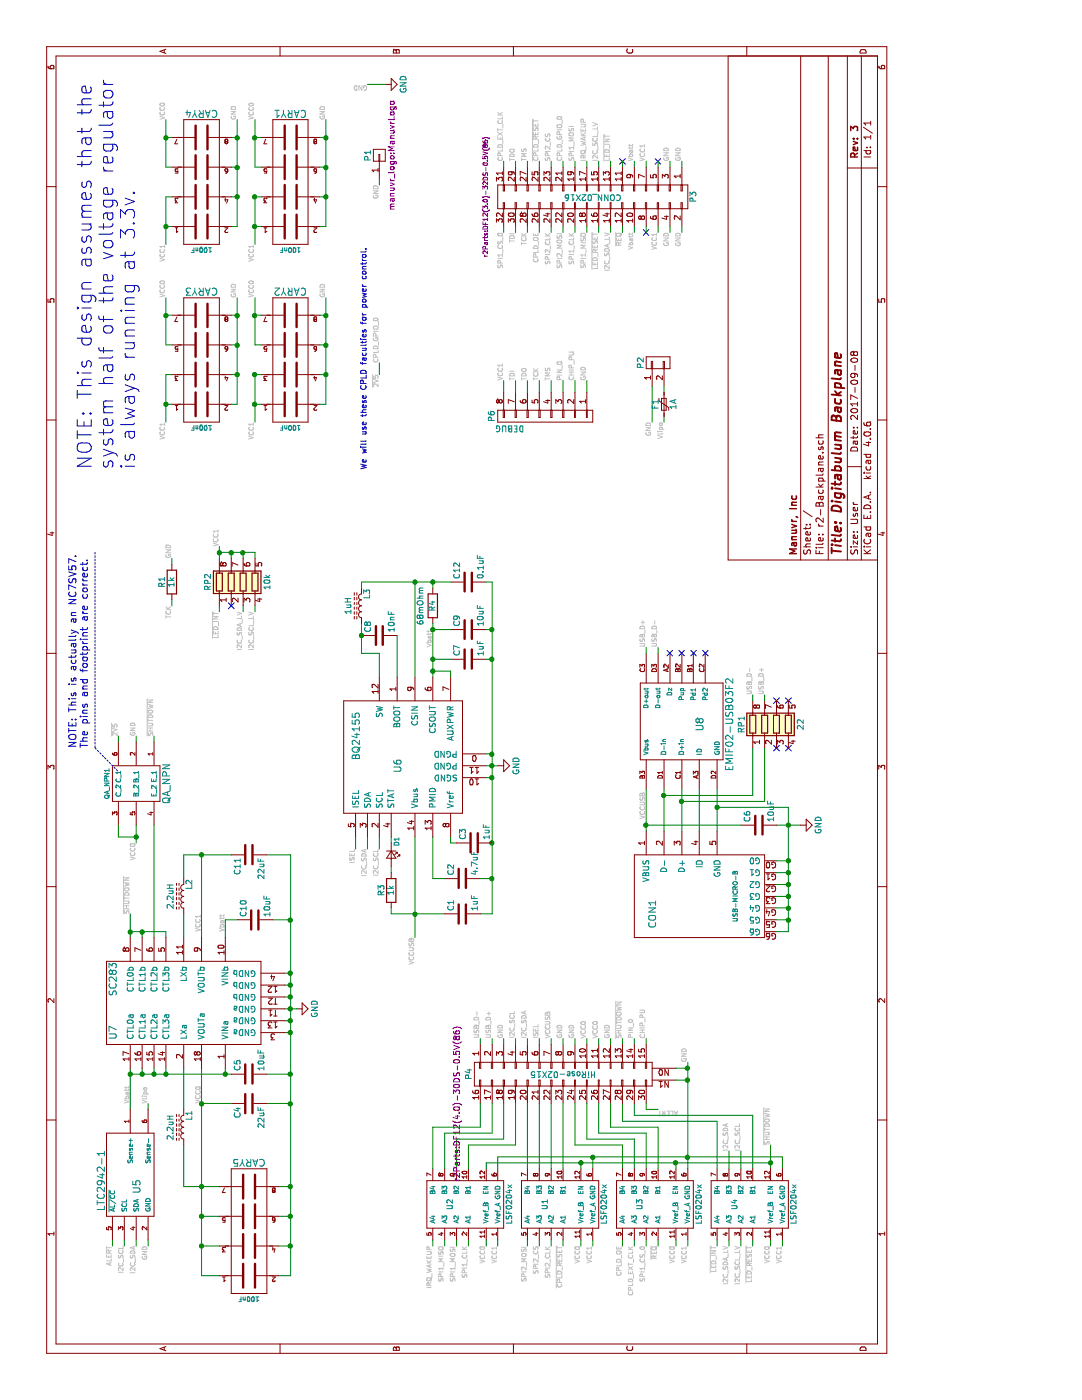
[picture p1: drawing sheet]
EESchema Schematic File Version 2
LIBS:power
LIBS:device
LIBS:transistors
LIBS:conn
LIBS:linear
LIBS:regul
LIBS:74xx
LIBS:cmos4000
LIBS:adc-dac
LIBS:memory
LIBS:xilinx
LIBS:microcontrollers
LIBS:dsp
LIBS:microchip
LIBS:analog_switches
LIBS:motorola
LIBS:texas
LIBS:intel
LIBS:audio
LIBS:interface
LIBS:digital-audio
LIBS:philips
LIBS:display
LIBS:cypress
LIBS:siliconi
LIBS:opto
LIBS:atmel
LIBS:contrib
LIBS:valves
LIBS:IansParts
LIBS:r2-Backplane-cache
EELAYER 25 0
EELAYER END
$Descr User 11811 7874
encoding utf-8
Sheet 1 1
Title "Digitabulum Backplane"
Date "2017-09-08"
Rev "3"
Comp "Manuvr, Inc"
Comment1 ""
Comment2 ""
Comment3 ""
Comment4 ""
$EndDescr
$Comp
L CONN_01X01 P1
U 1 1
P 10500 3200
F 0 "P1" H 10500 3300 50  0000 C CNN
F 1 "CONN_01X01" V 10600 3200 50  0001 C CNN
F 2 "manuvr_logo:ManuvrLogo" H 10500 3100 50  0000 C CNN
F 3 "" H 10500 3200 50  0000 C CNN
	1    10500 3200
	1    0    0    -1  
$EndComp
$Comp
L CONN_01X02 P2
U 1 1
P 8750 5550
F 0 "P2" H 8750 5700 50  0000 C CNN
F 1 "CONN_01X02" V 8850 5550 50  0001 C CNN
F 2 "Pin_Headers:Pin_Header_Straight_1x02_Pitch2.54mm" H 8750 5250 50  0001 C CNN
F 3 "" H 8750 5550 50  0000 C CNN
	1    8750 5550
	1    0    0    -1  
$EndComp
Text Label 8250 5500 2    39   ~ 0
GND
$Comp
L USB-MICRO-B CON1
U 1 1
P 4250 5750
F 0 "CON1" H 4400 6000 60  0000 C CNN
F 1 "USB-MICRO-B" H 4250 5300 39  0000 C CNN
F 2 "iansModules:USB_ZX62WRD-B-5PC" H 4250 6200 60  0001 C CNN
F 3 "" H 4250 5750 60  0000 C CNN
F 4 "ZX62WRD-B-5PC" H 4250 5750 60  0001 C CNN "Manu_Number"
F 5 "Hirose Electric Co Ltd" H 4250 5750 60  0001 C CNN "Manu_Name"
F 6 "H12192CT-ND" H 4250 5750 60  0001 C CNN "Digikey_Number"
	1    4250 5750
	-1   0    0    -1  
$EndComp
$Comp
L C C4
U 1 1
P 2500 2100
F 0 "C4" H 2525 2200 50  0000 L CNN
F 1 "22uF" H 2525 2000 50  0000 L CNN
F 2 "Capacitors_SMD:C_0805" H 2538 1950 50  0001 C CNN
F 3 "" H 2500 2100 50  0000 C CNN
F 4 "GRM21BR60J226ME39L" H 2500 2100 60  0001 C CNN "Manu_Number"
F 5 "Murata Electronics North America" H 2500 2100 60  0001 C CNN "Manu_Name"
F 6 "490-1719-1-ND" H 2500 2100 60  0001 C CNN "Digikey_Number"
	1    2500 2100
	-1   0    0    -1  
$EndComp
$Comp
L C C5
U 1 1
P 2750 2100
F 0 "C5" H 2775 2200 50  0000 L CNN
F 1 "10uF" H 2775 2000 50  0000 L CNN
F 2 "Capacitors_SMD:C_0805" H 2788 1950 50  0001 C CNN
F 3 "" H 2750 2100 50  0000 C CNN
F 4 "GRM219R60J106KE19D" H 2750 2100 60  0001 C CNN "Manu_Number"
F 5 "Murata Electronics North America" H 2750 2100 60  0001 C CNN "Manu_Name"
F 6 "490-3340-1-ND" H 2750 2100 60  0001 C CNN "Digikey_Number"
	1    2750 2100
	1    0    0    -1  
$EndComp
$Comp
L GND #PWR01
U 1 1
P 3300 2500
F 0 "#PWR01" H 3300 2250 50  0001 C CNN
F 1 "GND" H 3300 2350 50  0000 C CNN
F 2 "" H 3300 2500 50  0000 C CNN
F 3 "" H 3300 2500 50  0000 C CNN
	1    3300 2500
	1    0    0    -1  
$EndComp
Text Label 2650 1700 2    39   ~ 0
VCC0
Text Label 3950 1700 0    39   ~ 0
VCC1
$Comp
L GND #PWR02
U 1 1
P 5350 4200
F 0 "#PWR02" H 5350 3950 50  0001 C CNN
F 1 "GND" H 5350 4050 50  0000 C CNN
F 2 "" H 5350 4200 50  0000 C CNN
F 3 "" H 5350 4200 50  0000 C CNN
	1    5350 4200
	1    0    0    -1  
$EndComp
Text Label 4650 3100 2    39   ~ 0
I2C_SDA
Text Label 4650 3200 2    39   ~ 0
I2C_SCL
$Comp
L C C2
U 1 1
P 4400 3900
F 0 "C2" H 4425 4000 50  0000 L CNN
F 1 "4.7uF" H 4425 3800 50  0000 L CNN
F 2 "Capacitors_SMD:C_0805" H 4438 3750 50  0001 C CNN
F 3 "" H 4400 3900 50  0000 C CNN
F 4 "GRM21BR61E475KA12L" H 4400 3900 60  0001 C CNN "Manu_Number"
F 5 "Murata Electronics North America" H 4400 3900 60  0001 C CNN "Manu_Name"
F 6 "490-3335-1-ND" H 4400 3900 60  0001 C CNN "Digikey_Number"
	1    4400 3900
	1    0    0    -1  
$EndComp
$Comp
L C C9
U 1 1
P 6500 3950
F 0 "C9" H 6525 4050 50  0000 L CNN
F 1 "10uF" H 6525 3850 50  0000 L CNN
F 2 "Capacitors_SMD:C_0402_NoSilk" H 6538 3800 50  0001 C CNN
F 3 "" H 6500 3950 50  0000 C CNN
F 4 "490-3340-1-ND" H 6500 3950 60  0001 C CNN "Manu_Number"
F 5 "Murata Electronics North America" H 6500 3950 60  0001 C CNN "Manu_Name"
F 6 "490-3340-1-ND" H 6500 3950 60  0001 C CNN "Digikey_Number"
	1    6500 3950
	1    0    0    -1  
$EndComp
$Comp
L C C7
U 1 1
P 6250 3950
F 0 "C7" H 6275 4050 50  0000 L CNN
F 1 "1uF" H 6275 3850 50  0000 L CNN
F 2 "Capacitors_SMD:C_0402_NoSilk" H 6288 3800 50  0001 C CNN
F 3 "" H 6250 3950 50  0000 C CNN
F 4 "GRM155R60J105KE19D" H 6250 3950 60  0001 C CNN "Manu_Number"
F 5 "Murata Electronics North America" H 6250 3950 60  0001 C CNN "Manu_Name"
F 6 "490-1320-1-ND" H 6250 3950 60  0001 C CNN "Digikey_Number"
	1    6250 3950
	1    0    0    -1  
$EndComp
$Comp
L R R4
U 1 1
P 6700 3650
F 0 "R4" V 6700 3650 50  0000 C CNN
F 1 "68mOhm" V 6800 3650 50  0000 C CNN
F 2 "Resistors_SMD:R_2512" V 6630 3650 50  0001 C CNN
F 3 "" H 6700 3650 50  0000 C CNN
F 4 "CSRN2512FK68L0" V 6700 3650 60  0001 C CNN "Manu_Number"
F 5 "Stackpole Electronics Inc." V 6700 3650 60  0001 C CNN "Manu_Name"
F 6 "CSRN2512FK68L0CT-ND" V 6700 3650 60  0001 C CNN "Digikey_Number"
	1    6700 3650
	0    -1   -1   0   
$EndComp
$Comp
L C C8
U 1 1
P 6450 3200
F 0 "C8" H 6475 3300 50  0000 L CNN
F 1 "10nF" H 6475 3100 50  0000 L CNN
F 2 "Capacitors_SMD:C_0402_NoSilk" H 6488 3050 50  0001 C CNN
F 3 "" H 6450 3200 50  0000 C CNN
F 4 "C0402C103J3RACTU" H 6450 3200 60  0001 C CNN "Manu_Number"
F 5 "Kemet" H 6450 3200 60  0001 C CNN "Manu_Name"
F 6 "399-1279-1-ND" H 6450 3200 60  0001 C CNN "Digikey_Number"
	1    6450 3200
	1    0    0    -1  
$EndComp
$Comp
L C C12
U 1 1
P 6900 3950
F 0 "C12" H 6925 4050 50  0000 L CNN
F 1 "0.1uF" H 6925 3850 50  0000 L CNN
F 2 "Capacitors_SMD:C_0402_NoSilk" H 6938 3800 50  0001 C CNN
F 3 "" H 6900 3950 50  0000 C CNN
F 4 "CL05B104JP5NNNC" H 6900 3950 60  0001 C CNN "Manu_Number"
F 5 "Samsung Electro-Mechanics America, Inc" H 6900 3950 60  0001 C CNN "Manu_Name"
F 6 "1276-1506-1-ND" H 6900 3950 60  0001 C CNN "Digikey_Number"
	1    6900 3950
	1    0    0    -1  
$EndComp
Text Label 3900 3500 2    39   ~ 0
VCCUSB
Text Label 4900 5450 0    39   ~ 0
VCCUSB
Text Label 9850 5550 2    39   ~ 0
VCC1
$Comp
L BQ24155 U6
U 1 1
P 5450 3350
F 0 "U6" H 5350 3350 60  0000 C CNN
F 1 "BQ24155" H 5600 3700 60  0000 C CNN
F 2 "r2Parts:BQ24155" H 5350 3600 60  0001 C CNN
F 3 "" H 5350 3600 60  0001 C CNN
F 4 "BQ24155RGYR" H 5450 3350 60  0001 C CNN "Manu_Number"
F 5 "Texas Instruments" H 5450 3350 60  0001 C CNN "Manu_Name"
F 6 "296-27187-1-ND" H 5450 3350 60  0001 C CNN "Digikey_Number"
	1    5450 3350
	1    0    0    -1  
$EndComp
Text Label 3050 4950 0    39   ~ 0
VCC0
Text Label 3050 4050 0    39   ~ 0
USB_D-
Text Label 3050 4150 0    39   ~ 0
USB_D+
Text Label 1300 1250 2    39   ~ 0
GND
Text Label 1300 1150 2    39   ~ 0
I2C_SDA
Text Label 1300 1050 2    39   ~ 0
I2C_SCL
Text Label 6350 3650 0    39   ~ 0
Vbatt
Text Label 8250 5600 2    39   ~ 0
Vlipo
Text Label 2500 1250 0    39   ~ 0
Vlipo
Text Label 2500 1100 0    39   ~ 0
Vbatt
Text Label 1300 950  2    39   ~ 0
ALERT
Text Label 2450 5550 3    39   ~ 0
ALERT
$Comp
L LED_Small D1
U 1 1
P 4600 3300
F 0 "D1" H 4450 3350 39  0000 L CNN
F 1 "Charge" H 4650 3400 39  0001 L CNN
F 2 "Resistors_SMD:R_0402_NoSilk" V 4600 3300 50  0001 C CNN
F 3 "" V 4600 3300 50  0000 C CNN
F 4 "LNJ347W83RA" H 4600 3300 60  0001 C CNN "Manu_Number"
F 5 "Panasonic Electronic Components" H 4600 3300 60  0001 C CNN "Manu_Name"
F 6 "LNJ347W83RACT-ND" H 4600 3300 60  0001 C CNN "Digikey_Number"
	1    4600 3300
	-1   0    0    1   
$EndComp
Text Label 4650 3000 2    39   ~ 0
ISEL
Text Label 3050 4550 0    39   ~ 0
ISEL
Text Label 5600 1000 0    39   ~ 0
~2V5
Text Label 5600 1300 0    39   ~ 0
~SHUTDOWN
Text Label 10450 5050 0    39   ~ 0
I2C_SCL_LV
Text Label 9850 5350 2    39   ~ 0
Vbatt
Text Label 9850 4550 2    39   ~ 0
CPLD_OE
Text Label 10450 4550 0    39   ~ 0
~CPLD_RESET
Text Label 10450 5350 0    39   ~ 0
Vbatt
Text Label 9850 5150 2    39   ~ 0
I2C_SDA_LV
Text Label 10450 4750 0    39   ~ 0
CPLD_GPIO_0
Text Label 9850 4950 2    39   ~ 0
SPI1_MISO
Text Label 9850 5250 2    39   ~ 0
~REQ
Text Label 9850 4750 2    39   ~ 0
SPI2_MOSI
Text Label 10450 4950 0    39   ~ 0
IRQ_WAKEUP
Text Label 10450 4250 0    39   ~ 0
CPLD_EXT_CLK
Text Label 10450 4850 0    39   ~ 0
SPI1_MOSI
Text Label 9850 4850 2    39   ~ 0
SPI1_CLK
Text Label 9850 4650 2    39   ~ 0
SPI2_CLK
Text Label 10450 4650 0    39   ~ 0
SPI2_CS
Text Label 9850 4250 2    39   ~ 0
SPI1_CS_0
Text Label 10450 5150 0    39   ~ 0
~LED_INT
Text Label 9850 5050 2    39   ~ 0
~LED_RESET
Text Label 10450 5650 0    39   ~ 0
GND
Text Label 10450 5750 0    39   ~ 0
GND
Text Label 9850 5650 2    39   ~ 0
GND
Text Label 9850 5750 2    39   ~ 0
GND
NoConn ~ 10450 5250
$Comp
L CONN_02X16 P3
U 1 1
P 10150 5000
F 0 "P3" H 10150 5850 50  0000 C CNN
F 1 "CONN_02X16" V 10150 5000 50  0000 C CNN
F 2 "r2Parts:DF12(3.0)-32DS-0.5V(86)" H 10150 4100 39  0000 C CNN
F 3 "" H 10150 3900 50  0000 C CNN
F 4 "DF12-32DS-0.5V(86)" H 10150 4150 39  0001 C CNN "Manu_Number"
F 5 "Hirose Electric Co Ltd" H 10150 5000 39  0001 C CNN "Manu_Name"
F 6 "H5205CT-ND" H 10150 5000 39  0001 C CNN "Digikey_Number"
	1    10150 5000
	-1   0    0    1   
$EndComp
NoConn ~ 9850 5450
NoConn ~ 10450 5550
Text Label 8750 3200 0    39   ~ 0
CPLD_GPIO_0
Text Label 1300 4550 2    39   ~ 0
SPI2_CS
Text Label 1300 6050 2    39   ~ 0
~LED_INT
Text Label 3050 4850 0    39   ~ 0
GND
Text Label 1300 5250 2    39   ~ 0
CPLD_OE
Text Label 1300 5550 2    39   ~ 0
~REQ
Text Label 1300 4450 2    39   ~ 0
SPI2_MOSI
Text Label 1300 4650 2    39   ~ 0
SPI2_CLK
Text Label 1300 6350 2    39   ~ 0
~LED_RESET
Text Notes 7850 3100 0    47   ~ 0
We will use these CPLD faculties for power control.
Text Label 10450 5450 0    39   ~ 0
VCC1
Text Label 1300 6250 2    39   ~ 0
I2C_SCL_LV
Text Label 1300 6150 2    39   ~ 0
I2C_SDA_LV
Text Label 2100 6150 0    39   ~ 0
I2C_SDA
Text Label 6650 2050 2    39   ~ 0
I2C_SDA_LV
Text Label 6650 2150 2    39   ~ 0
I2C_SCL_LV
Text Label 1300 6500 2    39   ~ 0
VCC0
Text Label 1300 6600 2    39   ~ 0
VCC1
Text Label 10800 2000 0    39   ~ 0
GND
Text Label 10800 1400 0    39   ~ 0
VCC0
Text Label 10800 2750 0    39   ~ 0
GND
Text Label 10800 2150 0    39   ~ 0
VCC0
$Comp
L LSF0204x U2
U 1 1
P 1650 3800
F 0 "U2" H 1650 3800 47  0000 C CNN
F 1 "LSF0204x" H 1650 4300 47  0000 C CNN
F 2 "r2Parts:R-PUQFN-N12" H 1650 3800 47  0001 C CNN
F 3 "" H 1650 3800 47  0001 C CNN
F 4 "LSF0204RUTR" H 1650 3800 60  0001 C CNN "Manu_Number"
F 5 "Texas Instruments" H 1650 3800 60  0001 C CNN "Manu_Name"
F 6 "296-40404-1-ND" H 1650 3800 60  0001 C CNN "Digikey_Number"
	1    1650 3800
	1    0    0    1   
$EndComp
Text Label 1300 4100 2    39   ~ 0
VCC0
Text Label 1300 4200 2    39   ~ 0
VCC1
Text Label 1300 3850 2    39   ~ 0
SPI1_MOSI
Text Label 1300 3750 2    39   ~ 0
SPI1_MISO
Text Label 1300 3950 2    39   ~ 0
SPI1_CLK
Text Label 1300 5450 2    39   ~ 0
SPI1_CS_0
Text Label 1300 5700 2    39   ~ 0
VCC0
Text Label 1300 5800 2    39   ~ 0
VCC1
Text Label 1300 4750 2    39   ~ 0
~CPLD_RESET
Text Label 1300 3650 2    39   ~ 0
IRQ_WAKEUP
Text Label 1300 5350 2    39   ~ 0
CPLD_EXT_CLK
Text Label 3050 5250 0    39   ~ 0
~SHUTDOWN
Text Label 2100 6250 0    39   ~ 0
I2C_SCL
Text Label 3050 4650 0    39   ~ 0
VCCUSB
$Comp
L EMIF02-USB03F2 U8
U 1 1
P 5500 6000
F 0 "U8" H 5300 6100 60  0000 C CNN
F 1 "EMIF02-USB03F2" H 5300 5850 60  0000 C CNN
F 2 "r2Parts:FCBGA12" H 5300 6700 60  0001 C CNN
F 3 "" H 5500 6000 60  0000 C CNN
F 4 "EMIF02-USB03F2" H 5500 6000 60  0001 C CNN "Manu_Number"
F 5 "STMicroelectronics" H 5500 6000 60  0001 C CNN "Manu_Name"
F 6 "497-13521-1-ND" H 5500 6000 60  0001 C CNN "Digikey_Number"
	1    5500 6000
	-1   0    0    -1  
$EndComp
NoConn ~ 6300 5650
NoConn ~ 6300 5750
NoConn ~ 6300 5950
NoConn ~ 6300 5850
Text Label 6350 5550 0    39   ~ 0
USB_D-
Text Label 6350 5450 0    39   ~ 0
USB_D+
Text Label 5950 6350 0    39   ~ 0
USB_D-
Text Label 5950 6450 0    39   ~ 0
USB_D+
NoConn ~ 5500 6650
NoConn ~ 5500 6550
NoConn ~ 5900 6550
NoConn ~ 5900 6650
Text Label 4100 1100 0    39   ~ 0
~SHUTDOWN
Text Label 9750 2150 2    39   ~ 0
VCC1
Text Label 9750 1400 2    39   ~ 0
VCC1
Text Label 9300 2000 0    39   ~ 0
GND
Text Label 9300 1400 0    39   ~ 0
VCC0
$Comp
L CAPARRAY_4 CARY2
U 1 1
P 8750 2450
F 0 "CARY2" H 8750 1850 60  0000 C CNN
F 1 "100nF" H 8750 3000 39  0000 C CNN
F 2 "r2Parts:CapArray_CKCL44" H 8750 2450 60  0001 C CNN
F 3 "" H 8750 2450 60  0000 C CNN
F 4 "CKCL44X5R0J104M085AA" H 8750 2450 60  0001 C CNN "Manu_Number"
F 5 "TDK Corporation" H 8750 2450 60  0001 C CNN "Manu_Name"
F 6 "445-1838-1-ND" H 8750 2450 60  0001 C CNN "Digikey_Number"
	1    8750 2450
	0    -1   1    0   
$EndComp
Text Label 9300 2750 0    39   ~ 0
GND
Text Label 9300 2150 0    39   ~ 0
VCC0
Text Label 8250 2150 2    39   ~ 0
VCC1
Text Label 8250 1400 2    39   ~ 0
VCC1
Text Label 1300 4900 2    39   ~ 0
VCC0
Text Label 1300 5000 2    39   ~ 0
VCC1
Text Label 3950 1900 0    39   ~ 0
Vbatt
Text Label 11100 3100 1    39   ~ 0
GND
$Comp
L GND #PWR03
U 1 1
P 11100 3250
F 0 "#PWR03" H 11100 3000 50  0001 C CNN
F 1 "GND" H 11100 3100 50  0000 C CNN
F 2 "" H 11100 3250 50  0000 C CNN
F 3 "" H 11100 3250 50  0000 C CNN
	1    11100 3250
	1    0    0    -1  
$EndComp
Wire Wire Line
	8250 5500 8550 5500
Wire Wire Line
	8250 5600 8300 5600
Wire Wire Line
	3900 1550 4100 1550
Wire Wire Line
	2450 1550 2800 1550
Wire Wire Line
	3900 1700 4600 1700
Wire Wire Line
	3300 2400 3300 2500
Wire Wire Line
	1050 2450 4600 2450
Wire Wire Line
	3100 2400 3100 2450
Connection ~ 3100 2450
Wire Wire Line
	3200 2400 3200 2450
Connection ~ 3200 2450
Wire Wire Line
	3400 2450 3400 2400
Wire Wire Line
	3600 2400 3600 2450
Connection ~ 3600 2450
Wire Wire Line
	3500 2400 3500 2450
Connection ~ 3500 2450
Connection ~ 3300 2450
Connection ~ 3400 2450
Wire Wire Line
	2750 1100 2750 1950
Wire Wire Line
	3900 1900 4050 1900
Wire Wire Line
	2750 2250 2750 2450
Connection ~ 2750 2450
Wire Wire Line
	3300 2450 3300 2450
Wire Wire Line
	3950 1400 3900 1400
Wire Wire Line
	3900 1100 4100 1100
Connection ~ 3950 1200
Connection ~ 3950 1100
Connection ~ 2750 1900
Wire Wire Line
	2750 1400 2800 1400
Wire Wire Line
	2450 1100 2800 1100
Wire Wire Line
	2800 1200 2750 1200
Connection ~ 2750 1200
Wire Wire Line
	2800 1300 2750 1300
Connection ~ 2750 1300
Connection ~ 2750 1100
Wire Wire Line
	1050 2350 1050 2450
Wire Wire Line
	1800 2350 1800 2450
Connection ~ 1800 2450
Wire Wire Line
	1550 2350 1550 2450
Connection ~ 1550 2450
Wire Wire Line
	1300 2350 1300 2450
Connection ~ 1300 2450
Wire Wire Line
	1050 1850 1050 1700
Wire Wire Line
	1800 1550 1800 1850
Connection ~ 1800 1700
Wire Wire Line
	1550 1700 1550 1850
Connection ~ 1550 1700
Wire Wire Line
	1300 1850 1300 1700
Connection ~ 1300 1700
Wire Wire Line
	5250 4150 5250 4100
Wire Wire Line
	5350 4100 5350 4200
Connection ~ 5350 4150
Wire Wire Line
	5450 4150 5450 4100
Wire Wire Line
	3950 6650 5000 6650
Wire Wire Line
	5000 6650 5000 6050
Wire Wire Line
	4800 6050 5150 6050
Wire Wire Line
	4050 6550 4050 6650
Connection ~ 4050 6650
Wire Wire Line
	4150 6550 4150 6650
Connection ~ 4150 6650
Wire Wire Line
	4250 6550 4250 6650
Connection ~ 4250 6650
Wire Wire Line
	4350 6550 4350 6650
Connection ~ 4350 6650
Wire Wire Line
	4450 6550 4450 6650
Connection ~ 4450 6650
Wire Wire Line
	4550 6550 4550 6650
Connection ~ 4550 6650
Wire Wire Line
	4650 3100 4750 3100
Wire Wire Line
	4750 3200 4650 3200
Wire Wire Line
	4750 3800 4700 3800
Wire Wire Line
	4700 3800 4700 3850
Connection ~ 5250 4150
Connection ~ 5450 4150
Wire Wire Line
	6150 3800 6100 3800
Wire Wire Line
	6100 3650 6550 3650
Wire Wire Line
	6100 3200 6300 3200
Wire Wire Line
	6300 3200 6300 3050
Wire Wire Line
	6450 3350 6100 3350
Wire Wire Line
	6100 3500 6900 3500
Connection ~ 6150 3650
Wire Wire Line
	6300 3050 6550 3050
Connection ~ 6450 3050
Connection ~ 6900 3650
Connection ~ 6500 3650
Wire Wire Line
	4400 4150 4400 4050
Connection ~ 4700 4150
Wire Wire Line
	4400 3750 4400 3650
Wire Wire Line
	4400 3650 4750 3650
Wire Wire Line
	4100 4050 4100 4150
Connection ~ 4400 4150
Wire Wire Line
	4100 3300 4100 3750
Wire Wire Line
	3900 3500 4750 3500
Connection ~ 4100 3500
Wire Wire Line
	4750 3000 4650 3000
Wire Wire Line
	8550 5600 8500 5600
Wire Wire Line
	1300 1250 1350 1250
Wire Wire Line
	1300 1050 1350 1050
Wire Wire Line
	1350 1150 1300 1150
Wire Wire Line
	2450 1250 2500 1250
Wire Wire Line
	1350 950  1300 950 
Wire Wire Line
	4700 3300 4750 3300
Wire Wire Line
	4450 3300 4500 3300
Wire Wire Line
	4150 3300 4100 3300
Wire Wire Line
	9850 5450 9900 5450
Wire Wire Line
	9850 5050 9900 5050
Wire Wire Line
	9850 5150 9900 5150
Wire Wire Line
	9850 5250 9900 5250
Wire Wire Line
	9850 5350 9900 5350
Wire Wire Line
	9850 5550 9900 5550
Wire Wire Line
	9850 5650 9900 5650
Wire Wire Line
	9850 5750 9900 5750
Wire Wire Line
	9850 4750 9900 4750
Wire Wire Line
	9850 4250 9900 4250
Wire Wire Line
	9850 4350 9900 4350
Wire Wire Line
	9850 4450 9900 4450
Wire Wire Line
	9850 4550 9900 4550
Wire Wire Line
	9850 4650 9900 4650
Wire Wire Line
	9850 4850 9900 4850
Wire Wire Line
	9850 4950 9900 4950
Wire Wire Line
	10400 5050 10450 5050
Wire Wire Line
	10400 5150 10450 5150
Wire Wire Line
	10400 5250 10450 5250
Wire Wire Line
	10400 5350 10450 5350
Wire Wire Line
	10400 5450 10450 5450
Wire Wire Line
	10400 5550 10450 5550
Wire Wire Line
	10400 5750 10450 5750
Wire Wire Line
	10400 4750 10450 4750
Wire Wire Line
	10400 4250 10450 4250
Wire Wire Line
	10400 4350 10450 4350
Wire Wire Line
	10400 4450 10450 4450
Wire Wire Line
	10400 4550 10450 4550
Wire Wire Line
	10400 4650 10450 4650
Wire Wire Line
	10400 4850 10450 4850
Wire Wire Line
	10400 4950 10450 4950
Wire Wire Line
	10400 5650 10450 5650
Wire Wire Line
	1300 4450 1350 4450
Wire Wire Line
	1300 4550 1350 4550
Wire Wire Line
	1300 4650 1350 4650
Wire Wire Line
	1350 4750 1300 4750
Wire Wire Line
	8650 3200 8750 3200
Wire Wire Line
	1300 6350 1350 6350
Wire Wire Line
	1350 6250 1300 6250
Wire Wire Line
	1300 6600 1350 6600
Wire Wire Line
	1350 6500 1300 6500
Wire Wire Line
	1950 6500 2150 6500
Wire Wire Line
	9900 2000 10800 2000
Wire Wire Line
	9900 2000 9900 1950
Wire Wire Line
	10150 1950 10150 2000
Connection ~ 10150 2000
Wire Wire Line
	10400 1950 10400 2000
Connection ~ 10400 2000
Wire Wire Line
	10650 1950 10650 2000
Connection ~ 10650 2000
Wire Wire Line
	9900 1450 9900 1400
Wire Wire Line
	10650 1450 10650 1400
Connection ~ 10650 1400
Wire Wire Line
	10400 1450 10400 1400
Wire Wire Line
	10150 1400 10150 1450
Wire Wire Line
	9900 2750 10800 2750
Wire Wire Line
	9900 2750 9900 2700
Wire Wire Line
	10150 2700 10150 2750
Connection ~ 10150 2750
Wire Wire Line
	10400 2700 10400 2750
Connection ~ 10400 2750
Wire Wire Line
	10650 2700 10650 2750
Connection ~ 10650 2750
Wire Wire Line
	9900 2200 9900 2150
Wire Wire Line
	10650 2200 10650 2150
Connection ~ 10650 2150
Wire Wire Line
	10400 2200 10400 2150
Wire Wire Line
	10150 2150 10150 2200
Connection ~ 10150 2150
Wire Wire Line
	1950 3650 2300 3650
Wire Wire Line
	2250 3750 1950 3750
Wire Wire Line
	1950 3850 2200 3850
Wire Wire Line
	2150 3950 1950 3950
Wire Wire Line
	1300 4200 1350 4200
Wire Wire Line
	1350 4100 1300 4100
Wire Wire Line
	1300 3950 1350 3950
Wire Wire Line
	1300 3850 1350 3850
Wire Wire Line
	1350 3750 1300 3750
Wire Wire Line
	1350 3650 1300 3650
Wire Wire Line
	1300 5800 1350 5800
Wire Wire Line
	1350 5700 1300 5700
Wire Wire Line
	1300 5250 1350 5250
Wire Wire Line
	1300 5350 1350 5350
Wire Wire Line
	1300 5450 1350 5450
Wire Wire Line
	1300 5550 1350 5550
Wire Wire Line
	1300 6150 1350 6150
Wire Wire Line
	1300 6050 1350 6050
Wire Wire Line
	4800 5450 5150 5450
Wire Wire Line
	4800 5600 5150 5600
Wire Wire Line
	4800 5750 5150 5750
Wire Wire Line
	5150 5900 4800 5900
Connection ~ 5000 6050
Wire Wire Line
	6300 5450 6350 5450
Wire Wire Line
	6350 5550 6300 5550
Wire Wire Line
	6900 3050 6900 3800
Wire Wire Line
	4100 4150 6900 4150
Wire Wire Line
	5050 5750 5050 6450
Connection ~ 5050 5750
Connection ~ 5100 5600
Wire Wire Line
	5900 6350 5950 6350
Wire Wire Line
	5900 6450 5950 6450
Wire Wire Line
	5050 6450 5500 6450
Wire Wire Line
	5500 6350 5100 6350
Wire Wire Line
	5100 6350 5100 5600
Wire Wire Line
	3900 1200 3950 1200
Wire Wire Line
	3900 1300 4850 1300
Wire Wire Line
	3950 1100 3950 1400
Wire Wire Line
	10400 2150 10800 2150
Wire Wire Line
	9750 2150 10150 2150
Connection ~ 9900 2150
Connection ~ 9900 1400
Wire Wire Line
	9750 1400 10150 1400
Wire Wire Line
	10400 1400 10800 1400
Wire Wire Line
	8400 2000 9300 2000
Wire Wire Line
	8400 2000 8400 1950
Wire Wire Line
	8650 1950 8650 2000
Connection ~ 8650 2000
Wire Wire Line
	8900 1950 8900 2000
Connection ~ 8900 2000
Wire Wire Line
	9150 1950 9150 2000
Connection ~ 9150 2000
Wire Wire Line
	8400 1450 8400 1400
Wire Wire Line
	9150 1450 9150 1400
Connection ~ 9150 1400
Wire Wire Line
	8900 1450 8900 1400
Wire Wire Line
	8650 1400 8650 1450
Wire Wire Line
	8400 2750 9300 2750
Wire Wire Line
	8400 2750 8400 2700
Wire Wire Line
	8650 2700 8650 2750
Connection ~ 8650 2750
Wire Wire Line
	8900 2700 8900 2750
Connection ~ 8900 2750
Wire Wire Line
	9150 2700 9150 2750
Connection ~ 9150 2750
Wire Wire Line
	8400 2200 8400 2150
Wire Wire Line
	9150 2200 9150 2150
Connection ~ 9150 2150
Wire Wire Line
	8900 2200 8900 2150
Wire Wire Line
	8650 2150 8650 2200
Connection ~ 8650 2150
Wire Wire Line
	8900 2150 9300 2150
Wire Wire Line
	8250 2150 8650 2150
Connection ~ 8400 2150
Connection ~ 8400 1400
Wire Wire Line
	8250 1400 8650 1400
Wire Wire Line
	8900 1400 9300 1400
Wire Wire Line
	1950 5000 2050 5000
Connection ~ 2050 5000
Wire Wire Line
	2000 4900 1950 4900
Connection ~ 2000 4900
Connection ~ 2050 5800
Connection ~ 2000 5700
Wire Wire Line
	1950 4200 2050 4200
Wire Wire Line
	2050 4200 2050 6600
Wire Wire Line
	1950 4100 2000 4100
Wire Wire Line
	2000 4100 2000 6500
Wire Wire Line
	1300 5000 1350 5000
Wire Wire Line
	1350 4900 1300 4900
Wire Wire Line
	6500 3800 6500 3650
Wire Wire Line
	6150 3800 6150 3650
Wire Wire Line
	6250 3800 6250 3650
Connection ~ 6250 3650
Wire Wire Line
	6500 4150 6500 4100
Wire Wire Line
	6250 4100 6250 4150
Connection ~ 6250 4150
Wire Wire Line
	2150 1550 1800 1550
Connection ~ 2750 1400
Wire Wire Line
	2750 1900 2800 1900
Wire Wire Line
	4850 6550 4850 6750
Connection ~ 4850 6650
Wire Wire Line
	4850 6250 4850 5450
Connection ~ 4850 5450
Wire Wire Line
	4400 1550 4600 1550
Wire Wire Line
	4600 2450 4600 2250
Wire Wire Line
	4600 1550 4600 1950
Connection ~ 4600 1700
Wire Wire Line
	4050 1900 4050 2000
Wire Wire Line
	4050 2300 4050 2450
Connection ~ 4050 2450
Wire Wire Line
	2500 2250 2500 2450
Connection ~ 2500 2450
Wire Wire Line
	2500 1700 2500 1950
Connection ~ 2500 1700
Wire Wire Line
	1050 1700 2800 1700
Wire Wire Line
	11100 3100 11100 3250
$Comp
L GND #PWR04
U 1 1
P 4850 6750
F 0 "#PWR04" H 4850 6500 50  0001 C CNN
F 1 "GND" H 4850 6600 50  0000 C CNN
F 2 "" H 4850 6750 50  0000 C CNN
F 3 "" H 4850 6750 50  0000 C CNN
	1    4850 6750
	1    0    0    -1  
$EndComp
Wire Wire Line
	3950 6550 3950 6650
Wire Wire Line
	8500 4250 8600 4250
Wire Wire Line
	8500 4550 8600 4550
Wire Wire Line
	8500 4650 8600 4650
Wire Wire Line
	8500 4750 8600 4750
Wire Wire Line
	8500 4850 8600 4850
Wire Wire Line
	8500 4950 8600 4950
Text Label 8600 4950 0    39   ~ 0
GND
Text Label 8600 4250 0    39   ~ 0
VCC1
Text Label 8600 4350 0    39   ~ 0
TDI
Text Label 8600 4450 0    39   ~ 0
TDO
Text Label 8600 4550 0    39   ~ 0
TCK
Text Label 9850 4450 2    39   ~ 0
TCK
Text Label 10450 4450 0    39   ~ 0
TMS
Text Label 9850 4350 2    39   ~ 0
TDI
Text Label 10450 4350 0    39   ~ 0
TDO
Text Label 2850 5800 0    39   ~ 0
GND
Text Label 2150 6500 0    39   ~ 0
~SHUTDOWN
Connection ~ 2000 6500
Wire Wire Line
	1950 5700 2000 5700
Wire Wire Line
	1950 5800 2850 5800
Wire Wire Line
	2500 5250 2350 5250
Wire Wire Line
	2350 5250 2350 6050
Wire Wire Line
	2400 6350 2400 5350
Wire Wire Line
	2400 5350 2500 5350
$Comp
L QA_NPN QA_NPN1
U 1 1
P 5200 1150
F 0 "QA_NPN1" H 5200 1400 39  0000 C CNN
F 1 "QA_NPN" H 5200 900 60  0000 C CNN
F 2 "TO_SOT_Packages_SMD:SOT-363_SC-70-6_Handsoldering" H 4200 600 60  0001 C CNN
F 3 "" H 5250 1150 60  0000 C CNN
F 4 "NC7SV57P6X" H 5200 1150 60  0001 C CNN "Manu_Number"
F 5 "Fairchild Semiconductor" H 5200 1150 60  0001 C CNN "Manu_Name"
F 6 "NC7SV57P6XCT-ND" H 5200 1150 60  0001 C CNN "Digikey_Number"
	1    5200 1150
	-1   0    0    -1  
$EndComp
Text Label 4700 1150 2    39   ~ 0
VCC0
Wire Wire Line
	4700 1150 4850 1150
Wire Wire Line
	5550 1300 5600 1300
Connection ~ 4750 1150
Wire Wire Line
	4750 1000 4850 1000
Wire Wire Line
	5550 1000 5600 1000
Text Label 5600 1150 0    39   ~ 0
GND
Wire Wire Line
	5600 1150 5550 1150
Text Label 8650 3200 2    39   ~ 0
~2V5
$Comp
L SC283 U7
U 1 1
P 3350 1550
F 0 "U7" H 3100 2150 60  0000 C CNN
F 1 "SC283" H 3550 2150 60  0000 C CNN
F 2 "r2Parts:MLPQ-W18 (2mmx3mm)" H 3350 2250 60  0001 C CNN
F 3 "" H 3350 2250 60  0001 C CNN
F 4 "SC283WLTRT" H 3350 1550 60  0001 C CNN "Manu_Number"
F 5 "Semtech Corporation" H 3350 1550 60  0001 C CNN "Manu_Name"
F 6 "SC283WLCT-ND" H 3350 1550 60  0001 C CNN "Digikey_Number"
	1    3350 1550
	1    0    0    -1  
$EndComp
Text Label 3050 4450 0    39   ~ 0
I2C_SDA
Text Label 3050 4350 0    39   ~ 0
I2C_SCL
Wire Wire Line
	3000 5450 3050 5450
Wire Wire Line
	3000 5350 3050 5350
Wire Wire Line
	3000 4650 3050 4650
Wire Wire Line
	3000 4150 3050 4150
Wire Wire Line
	3000 4050 3050 4050
Wire Wire Line
	3000 5250 3050 5250
Wire Wire Line
	3000 4950 3050 4950
Wire Wire Line
	3000 4550 3050 4550
Text Label 3050 5450 0    39   ~ 0
CHIP_PU
Text Label 3050 5350 0    39   ~ 0
PIN_0
$Comp
L CONN_01X08 P6
U 1 1
P 8300 4600
F 0 "P6" H 8300 4150 50  0000 C CNN
F 1 "DEBUG" V 8400 4300 50  0000 C CNN
F 2 "Pin_Headers:Pin_Header_Straight_1x08_Pitch1.27mm" H 7450 5100 50  0001 C CNN
F 3 "" H 8300 4600 50  0000 C CNN
	1    8300 4600
	-1   0    0    1   
$EndComp
Wire Wire Line
	8500 4350 8600 4350
Wire Wire Line
	8500 4450 8600 4450
Text Label 8600 4850 0    39   ~ 0
CHIP_PU
Text Label 8600 4750 0    39   ~ 0
PIN_0
$Comp
L CAPARRAY_4 CARY3
U 1 1
P 8750 1700
F 0 "CARY3" H 8750 1100 60  0000 C CNN
F 1 "100nF" H 8750 2250 39  0000 C CNN
F 2 "r2Parts:CapArray_CKCL44" H 8750 1700 60  0001 C CNN
F 3 "" H 8750 1700 60  0000 C CNN
F 4 "CKCL44X5R0J104M085AA" H 8750 1700 60  0001 C CNN "Manu_Number"
F 5 "TDK Corporation" H 8750 1700 60  0001 C CNN "Manu_Name"
F 6 "445-1838-1-ND" H 8750 1700 60  0001 C CNN "Digikey_Number"
	1    8750 1700
	0    -1   1    0   
$EndComp
$Comp
L CAPARRAY_4 CARY4
U 1 1
P 10250 1700
F 0 "CARY4" H 10250 1100 60  0000 C CNN
F 1 "100nF" H 10250 2250 39  0000 C CNN
F 2 "r2Parts:CapArray_CKCL44" H 10250 1700 60  0001 C CNN
F 3 "" H 10250 1700 60  0000 C CNN
F 4 "CKCL44X5R0J104M085AA" H 10250 1700 60  0001 C CNN "Manu_Number"
F 5 "TDK Corporation" H 10250 1700 60  0001 C CNN "Manu_Name"
F 6 "445-1838-1-ND" H 10250 1700 60  0001 C CNN "Digikey_Number"
	1    10250 1700
	0    -1   1    0   
$EndComp
$Comp
L CAPARRAY_4 CARY1
U 1 1
P 10250 2450
F 0 "CARY1" H 10250 1850 60  0000 C CNN
F 1 "100nF" H 10250 3000 39  0000 C CNN
F 2 "r2Parts:CapArray_CKCL44" H 10250 2450 60  0001 C CNN
F 3 "" H 10250 2450 60  0000 C CNN
F 4 "CKCL44X5R0J104M085AA" H 10250 2450 60  0001 C CNN "Manu_Number"
F 5 "TDK Corporation" H 10250 2450 60  0001 C CNN "Manu_Name"
F 6 "445-1838-1-ND" H 10250 2450 60  0001 C CNN "Digikey_Number"
	1    10250 2450
	0    -1   1    0   
$EndComp
$Comp
L CAPARRAY_4 CARY5
U 1 1
P 1400 2100
F 0 "CARY5" H 1400 1500 60  0000 C CNN
F 1 "100nF" H 1400 2650 39  0000 C CNN
F 2 "r2Parts:CapArray_CKCL44" H 1400 2100 60  0001 C CNN
F 3 "" H 1400 2100 60  0000 C CNN
F 4 "CKCL44X5R0J104M085AA" H 1400 2100 60  0001 C CNN "Manu_Number"
F 5 "TDK Corporation" H 1400 2100 60  0001 C CNN "Manu_Name"
F 6 "445-1838-1-ND" H 1400 2100 60  0001 C CNN "Digikey_Number"
	1    1400 2100
	0    -1   1    0   
$EndComp
$Comp
L HiRose-02X15 P4
U 1 1
P 2750 4750
F 0 "P4" H 2750 5550 50  0000 C CNN
F 1 "HiRose-02X15" V 2750 4750 50  0000 C CNN
F 2 "r2Parts:DF12(4.0)-30DS-0.5V(86)" H 3000 5650 50  0000 C CNN
F 3 "" H 2750 3600 50  0000 C CNN
F 4 "DF12(4.0)-30DP-0.5V(86)" H 2750 4750 60  0001 C CNN "Manu_Number"
F 5 "Hirose Electric Co Ltd" H 2750 4750 60  0001 C CNN "Manu_Name"
F 6 "H5238CT-ND" H 2750 4750 60  0001 C CNN "Digikey_Num"
	1    2750 4750
	-1   0    0    -1  
$EndComp
Wire Wire Line
	3050 4450 3000 4450
Wire Wire Line
	3000 4250 3050 4250
Wire Wire Line
	3050 4350 3000 4350
Wire Wire Line
	3000 5150 3050 5150
Wire Wire Line
	3050 5050 3000 5050
Wire Wire Line
	3050 4850 3000 4850
Wire Wire Line
	3050 4750 3000 4750
Text Label 3050 4750 0    39   ~ 0
GND
Text Label 3050 5050 0    39   ~ 0
VCC0
Text Label 6650 1850 2    39   ~ 0
~LED_INT
Wire Wire Line
	2500 5150 2300 5150
Wire Wire Line
	2150 4850 2500 4850
Wire Wire Line
	2500 4950 2200 4950
Wire Wire Line
	2250 5050 2500 5050
Wire Wire Line
	1950 6250 2100 6250
Wire Wire Line
	1950 6350 2400 6350
Wire Wire Line
	2100 6150 1950 6150
Wire Wire Line
	2350 6050 1950 6050
Wire Wire Line
	1950 4450 2500 4450
Wire Wire Line
	1950 4550 2500 4550
Wire Wire Line
	1950 4650 2500 4650
Wire Wire Line
	1950 4750 2500 4750
Wire Wire Line
	1950 5550 2300 5550
Wire Wire Line
	2300 5550 2300 5150
Wire Wire Line
	1950 5450 2250 5450
Wire Wire Line
	2250 5450 2250 5050
Wire Wire Line
	1950 5350 2200 5350
Wire Wire Line
	2200 5350 2200 4950
Wire Wire Line
	1950 5250 2150 5250
Wire Wire Line
	2150 5250 2150 4850
Wire Wire Line
	2500 4050 2300 4050
Wire Wire Line
	2300 4050 2300 3650
Wire Wire Line
	2250 3750 2250 4150
Wire Wire Line
	2250 4150 2500 4150
Wire Wire Line
	2500 4250 2200 4250
Wire Wire Line
	2200 4250 2200 3850
Wire Wire Line
	2150 3950 2150 4350
Wire Wire Line
	2150 4350 2500 4350
Wire Wire Line
	2700 5800 2700 5700
Wire Wire Line
	2800 5800 2800 5700
Connection ~ 2800 5800
Wire Wire Line
	2450 5550 2450 5450
Wire Wire Line
	2450 5450 2500 5450
Text Label 3050 4250 0    39   ~ 0
GND
Text Label 3050 5150 0    39   ~ 0
GND
Wire Wire Line
	2050 6600 1950 6600
Connection ~ 2700 5800
Wire Wire Line
	4750 1150 4750 1000
$Comp
L R R1
U 1 1
P 6900 1450
F 0 "R1" V 6980 1450 50  0000 C CNN
F 1 "1k" V 6900 1450 50  0000 C CNN
F 2 "Resistors_SMD:R_0402_NoSilk" V 6830 1450 50  0001 C CNN
F 3 "" H 6900 1450 50  0000 C CNN
F 4 "ERJ-2RKF1001X" V 6900 1450 60  0001 C CNN "Manu_Number"
F 5 "Panasonic Electronic Components" V 6900 1450 60  0001 C CNN "Manu_Name"
F 6 "P1.00KLCT-ND" V 6900 1450 60  0001 C CNN "Digikey_Number"
	1    6900 1450
	0    1    -1   0   
$EndComp
Text Label 8600 4650 0    39   ~ 0
TMS
Text Label 6700 1450 2    39   ~ 0
TCK
Wire Wire Line
	6750 1450 6700 1450
Text Label 7100 1450 0    39   ~ 0
GND
Wire Wire Line
	7100 1450 7050 1450
Text Label 10250 3200 2    39   ~ 0
GND
Wire Wire Line
	10250 3200 10300 3200
Text Label 7200 1850 0    39   ~ 0
VCC1
$Comp
L LTC2942 U5
U 1 1
P 2050 1100
F 0 "U5" H 1800 1050 60  0000 C CNN
F 1 "LTC2942-1" H 1850 1350 60  0000 C CNN
F 2 "r2Parts:DFN-6-1EP_2x3mm_Pitch0.5mm" H 2050 900 60  0001 C CNN
F 3 "" H 2050 900 60  0000 C CNN
F 4 "LTC2942CDCB-1#TRMPBF" H 2050 1100 60  0001 C CNN "Manu_Number"
F 5 "Linear Technology" H 2050 1100 60  0001 C CNN "Manu_Name"
F 6 "LTC2942CDCB-1#TRMPBFCT-ND" H 2050 1100 60  0001 C CNN "Digikey_Number"
	1    2050 1100
	1    0    0    -1  
$EndComp
Text Notes 5500 750  0    60   ~ 0
NOTE: This is actually an NC7SV57.\nThe pins and footprint are correct.
Text Notes 7850 1150 0    118  ~ 0
NOTE: This design assumes that the \nsystem half of the voltage regulator\nis always running at 3.3v.
Wire Notes Line
	7150 800  5500 800 
Wire Notes Line
	5500 800  5300 1000
$Comp
L L_Core_Ferrite L1
U 1 1
P 2300 1550
F 0 "L1" V 2250 1450 50  0000 C CNN
F 1 "2.2uH" V 2410 1550 50  0000 C CNN
F 2 "r2Parts:L-SMD" H 2300 1550 50  0001 C CNN
F 3 "" H 2300 1550 50  0001 C CNN
F 4 "CDRH2D14NP-2R2NC" V 2300 1550 60  0001 C CNN "Manu_Number"
F 5 "Sumida America Components Inc." V 2300 1550 60  0001 C CNN "Manu_Name"
F 6 "308-2294-1-ND" V 2300 1550 60  0001 C CNN "Digikey_Number"
	1    2300 1550
	0    -1   -1   0   
$EndComp
$Comp
L L_Core_Ferrite L3
U 1 1
P 6700 3050
F 0 "L3" V 6650 2950 50  0000 C CNN
F 1 "1uH" V 6810 3050 50  0000 C CNN
F 2 "Inductors_NEOSID:Neosid_Inductor_SM-NE29_SMD1008" H 6700 3050 50  0001 C CNN
F 3 "" H 6700 3050 50  0001 C CNN
F 4 "LQM2HPN1R0MJ0L" V 6700 3050 60  0001 C CNN "Manu_Number"
F 5 "Murata Electronics North America" V 6700 3050 60  0001 C CNN "Manu_Name"
F 6 "490-6699-1-ND" V 6700 3050 60  0001 C CNN "Digikey_Number"
	1    6700 3050
	0    -1   -1   0   
$EndComp
$Comp
L Polyfuse_Small F1
U 1 1
P 8400 5600
F 0 "F1" V 8325 5600 50  0000 C CNN
F 1 "1A" V 8475 5600 50  0000 C CNN
F 2 "Resistors_SMD:R_0805_HandSoldering" H 8450 5400 50  0001 L CNN
F 3 "" H 8400 5600 50  0001 C CNN
F 4 "NANOSMDC075F-2" V 8400 5600 60  0001 C CNN "Manu_Number"
F 5 "Littelfuse Inc." V 8400 5600 60  0001 C CNN "Manu_Name"
F 6 "NANOSMDC075F-2CT-ND" V 8400 5600 60  0001 C CNN "Digikey_Number"
	1    8400 5600
	0    1    1    0   
$EndComp
Wire Wire Line
	6900 3050 6850 3050
Connection ~ 6900 3500
Wire Wire Line
	6900 3650 6850 3650
Wire Wire Line
	6900 4150 6900 4100
Connection ~ 6500 4150
$Comp
L R_Pack04 RP1
U 1 1
P 5700 6550
F 0 "RP1" V 5400 6550 50  0000 C CNN
F 1 "22" V 5900 6550 50  0000 C CNN
F 2 "r2Parts:RES_4_EXBN8V" V 5975 6550 50  0001 C CNN
F 3 "" H 5700 6550 50  0001 C CNN
F 4 "EXB-N8V220JX" V 5700 6550 60  0001 C CNN "Manu_Number"
F 5 "Panasonic Electronic Components" V 5700 6550 60  0001 C CNN "Manu_Name"
F 6 "Y10220CT-ND" V 5700 6550 60  0001 C CNN "Digikey_Number"
	1    5700 6550
	0    1    1    0   
$EndComp
$Comp
L L_Core_Ferrite L2
U 1 1
P 4250 1550
F 0 "L2" V 4200 1450 50  0000 C CNN
F 1 "2.2uH" V 4360 1550 50  0000 C CNN
F 2 "r2Parts:L-SMD" H 4250 1550 50  0001 C CNN
F 3 "" H 4250 1550 50  0001 C CNN
F 4 "CDRH2D14NP-2R2NC" V 4250 1550 60  0001 C CNN "Manu_Number"
F 5 "Sumida America Components Inc." V 4250 1550 60  0001 C CNN "Manu_Name"
F 6 "308-2294-1-ND" V 4250 1550 60  0001 C CNN "Digikey_Number"
	1    4250 1550
	0    -1   -1   0   
$EndComp
$Comp
L LSF0204x U1
U 1 1
P 1650 4600
F 0 "U1" H 1650 4600 47  0000 C CNN
F 1 "LSF0204x" H 1650 5100 47  0000 C CNN
F 2 "r2Parts:R-PUQFN-N12" H 1650 4600 47  0001 C CNN
F 3 "" H 1650 4600 47  0001 C CNN
F 4 "LSF0204RUTR" H 1650 4600 60  0001 C CNN "Manu_Number"
F 5 "Texas Instruments" H 1650 4600 60  0001 C CNN "Manu_Name"
F 6 "296-40404-1-ND" H 1650 4600 60  0001 C CNN "Digikey_Number"
	1    1650 4600
	1    0    0    1   
$EndComp
$Comp
L LSF0204x U3
U 1 1
P 1650 5400
F 0 "U3" H 1650 5400 47  0000 C CNN
F 1 "LSF0204x" H 1650 5900 47  0000 C CNN
F 2 "r2Parts:R-PUQFN-N12" H 1650 5400 47  0001 C CNN
F 3 "" H 1650 5400 47  0001 C CNN
F 4 "LSF0204RUTR" H 1650 5400 60  0001 C CNN "Manu_Number"
F 5 "Texas Instruments" H 1650 5400 60  0001 C CNN "Manu_Name"
F 6 "296-40404-1-ND" H 1650 5400 60  0001 C CNN "Digikey_Number"
	1    1650 5400
	1    0    0    1   
$EndComp
$Comp
L LSF0204x U4
U 1 1
P 1650 6200
F 0 "U4" H 1650 6200 47  0000 C CNN
F 1 "LSF0204x" H 1650 6700 47  0000 C CNN
F 2 "r2Parts:R-PUQFN-N12" H 1650 6200 47  0001 C CNN
F 3 "" H 1650 6200 47  0001 C CNN
F 4 "LSF0204RUTR" H 1650 6200 60  0001 C CNN "Manu_Number"
F 5 "Texas Instruments" H 1650 6200 60  0001 C CNN "Manu_Name"
F 6 "296-40404-1-ND" H 1650 6200 60  0001 C CNN "Digikey_Number"
	1    1650 6200
	1    0    0    1   
$EndComp
$Comp
L C C11
U 1 1
P 4600 2100
F 0 "C11" H 4625 2200 50  0000 L CNN
F 1 "22uF" H 4625 2000 50  0000 L CNN
F 2 "Capacitors_SMD:C_0805" H 4638 1950 50  0001 C CNN
F 3 "" H 4600 2100 50  0000 C CNN
F 4 "GRM21BR60J226ME39L" H 4600 2100 60  0001 C CNN "Manu_Number"
F 5 "Murata Electronics North America" H 4600 2100 60  0001 C CNN "Manu_Name"
F 6 "490-1719-1-ND" H 4600 2100 60  0001 C CNN "Digikey_Number"
	1    4600 2100
	-1   0    0    -1  
$EndComp
$Comp
L C C10
U 1 1
P 4050 2150
F 0 "C10" H 4075 2250 50  0000 L CNN
F 1 "10uF" H 4075 2050 50  0000 L CNN
F 2 "Capacitors_SMD:C_0805" H 4088 2000 50  0001 C CNN
F 3 "" H 4050 2150 50  0000 C CNN
F 4 "GRM219R60J106KE19D" H 4050 2150 60  0001 C CNN "Manu_Number"
F 5 "Murata Electronics North America" H 4050 2150 60  0001 C CNN "Manu_Name"
F 6 "490-3340-1-ND" H 4050 2150 60  0001 C CNN "Digikey_Number"
	1    4050 2150
	1    0    0    -1  
$EndComp
$Comp
L C C3
U 1 1
P 4700 4000
F 0 "C3" H 4725 4100 50  0000 L CNN
F 1 "1uF" H 4725 3900 50  0000 L CNN
F 2 "Capacitors_SMD:C_0402_NoSilk" H 4738 3850 50  0001 C CNN
F 3 "" H 4700 4000 50  0000 C CNN
F 4 "GRM155R60J105KE19D" H 4700 4000 60  0001 C CNN "Manu_Number"
F 5 "Murata Electronics North America" H 4700 4000 60  0001 C CNN "Manu_Name"
F 6 "490-1320-1-ND" H 4700 4000 60  0001 C CNN "Digikey_Number"
	1    4700 4000
	1    0    0    -1  
$EndComp
$Comp
L C C1
U 1 1
P 4100 3900
F 0 "C1" H 4125 4000 50  0000 L CNN
F 1 "1uF" H 4125 3800 50  0000 L CNN
F 2 "Capacitors_SMD:C_0402_NoSilk" H 4138 3750 50  0001 C CNN
F 3 "" H 4100 3900 50  0000 C CNN
F 4 "GRM155R60J105KE19D" H 4100 3900 60  0001 C CNN "Manu_Number"
F 5 "Murata Electronics North America" H 4100 3900 60  0001 C CNN "Manu_Name"
F 6 "490-1320-1-ND" H 4100 3900 60  0001 C CNN "Digikey_Number"
	1    4100 3900
	1    0    0    -1  
$EndComp
$Comp
L C C6
U 1 1
P 4850 6400
F 0 "C6" H 4875 6500 50  0000 L CNN
F 1 "10uF" H 4875 6300 50  0000 L CNN
F 2 "Capacitors_SMD:C_0402_NoSilk" H 4888 6250 50  0001 C CNN
F 3 "" H 4850 6400 50  0000 C CNN
F 4 "490-3340-1-ND" H 4850 6400 60  0001 C CNN "Manu_Number"
F 5 "Murata Electronics North America" H 4850 6400 60  0001 C CNN "Manu_Name"
F 6 "490-3340-1-ND" H 4850 6400 60  0001 C CNN "Digikey_Number"
	1    4850 6400
	1    0    0    -1  
$EndComp
$Comp
L R_Pack04 RP2
U 1 1
P 6900 2050
F 0 "RP2" V 6600 2050 50  0000 C CNN
F 1 "10k" V 7100 2050 50  0000 C CNN
F 2 "r2Parts:RES_4_EXBN8V" V 7175 2050 50  0001 C CNN
F 3 "" H 6900 2050 50  0001 C CNN
F 4 "EXB-N8V103JX" V 6900 2050 60  0001 C CNN "Manu_Number"
F 5 "Panasonic Electronic Components" V 6900 2050 60  0001 C CNN "Manu_Name"
F 6 "Y10103CT-ND" V 6900 2050 60  0001 C CNN "Digikey_Number"
	1    6900 2050
	0    1    1    0   
$EndComp
Wire Wire Line
	7200 1850 7100 1850
Wire Wire Line
	7150 1850 7150 2150
Wire Wire Line
	7150 2150 7100 2150
Connection ~ 7150 1850
Wire Wire Line
	7100 2050 7150 2050
Connection ~ 7150 2050
Wire Wire Line
	7100 1950 7150 1950
Connection ~ 7150 1950
Wire Wire Line
	6650 1850 6700 1850
Wire Wire Line
	6650 2050 6700 2050
Wire Wire Line
	6650 2150 6700 2150
NoConn ~ 6700 1950
$Comp
L R R3
U 1 1
P 4300 3300
F 0 "R3" V 4380 3300 50  0000 C CNN
F 1 "1k" V 4300 3300 50  0000 C CNN
F 2 "Resistors_SMD:R_0402_NoSilk" V 4230 3300 50  0001 C CNN
F 3 "" H 4300 3300 50  0000 C CNN
F 4 "ERJ-2RKF1001X" V 4300 3300 60  0001 C CNN "Manu_Number"
F 5 "Panasonic Electronic Components" V 4300 3300 60  0001 C CNN "Manu_Name"
F 6 "P1.00KLCT-ND" V 4300 3300 60  0001 C CNN "Digikey_Number"
	1    4300 3300
	0    1    -1   0   
$EndComp
$EndSCHEMATC
